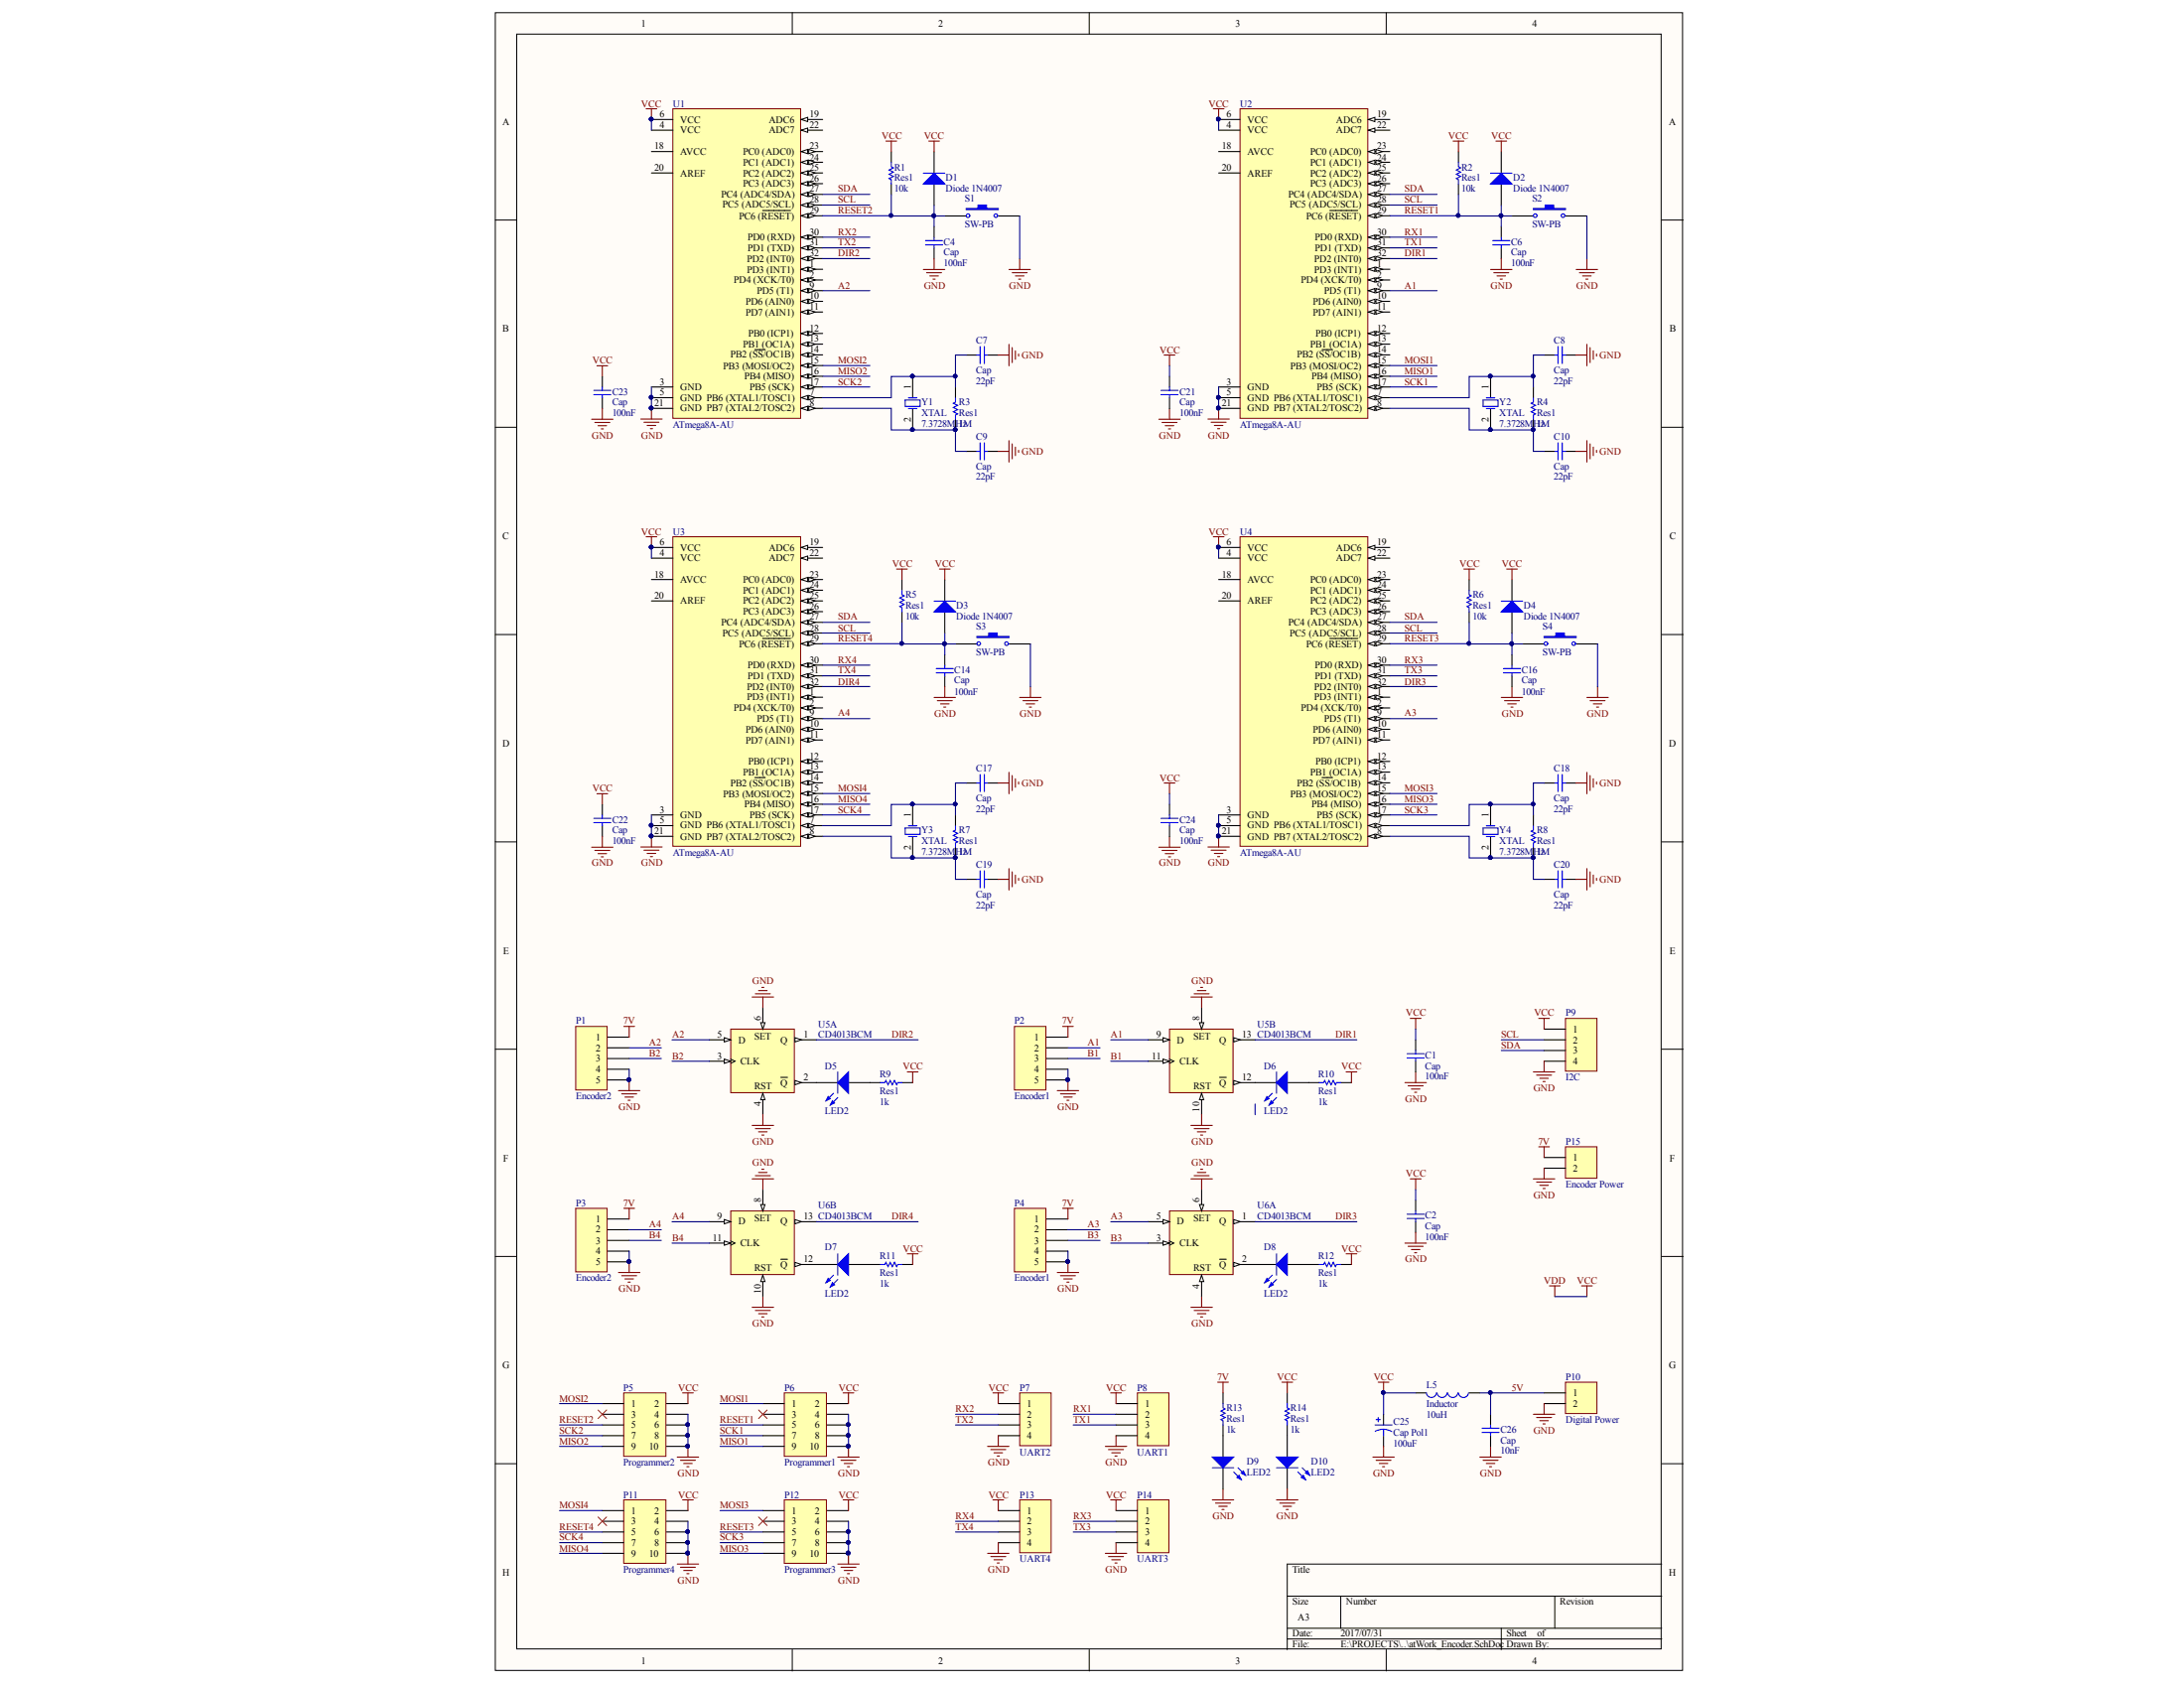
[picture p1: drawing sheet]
# Altium project atWork_Encoder.PrjPcb
1 sheet, 74 parts. Net scope: global (net labels, ports and power ports of the same name join across sheets).
Board file: atWork_Encoder.PcbDoc

## Sheet atWork_Encoder.SchDoc
size A3 portrait

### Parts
C1  Cap  value 100nF  [C1206]
C2  Cap  value 100nF  [C1206]
C4  Cap  value 100nF  [C1206]
C6  Cap  value 100nF  [C1206]
C7  Cap  value 22pF  [C1206]
C8  Cap  value 22pF  [C1206]
C9  Cap  value 22pF  [C1206]
C10  Cap  value 22pF  [C1206]
C14  Cap  value 100nF  [C1206]
C16  Cap  value 100nF  [C1206]
C17  Cap  value 22pF  [C1206]
C18  Cap  value 22pF  [C1206]
C19  Cap  value 22pF  [C1206]
C20  Cap  value 22pF  [C1206]
C21  Cap  value 100nF  [C1206]
C22  Cap  value 100nF  [C1206]
C23  Cap  value 100nF  [C1206]
C24  Cap  value 100nF  [C1206]
C25  Cap Pol1  value 100uF  [CAP-SMD1]
C26  Cap  value 10nF  [C1206]
D1  Diode 1N4007  [DIODE-SMD]
D2  Diode 1N4007  [DIODE-SMD]
D3  Diode 1N4007  [DIODE-SMD]
D4  Diode 1N4007  [DIODE-SMD]
D5  LED2  [3.2X1.6X1.1]
D6  LED2  [3.2X1.6X1.1]
D7  LED2  [3.2X1.6X1.1]
D8  LED2  [3.2X1.6X1.1]
D9  LED2  [3.2X1.6X1.1]
D10  LED2  [3.2X1.6X1.1]
L5  Inductor  value 10uH  [C1206]
P1  Encoder2  [XH5PIN]
P2  Encoder1  [XH5PIN]
P3  Encoder2  [XH5PIN]
P4  Encoder1  [XH5PIN]
P5  Programmer2  [BOX2X5]
P6  Programmer1  [BOX2X5]
P7  UART2  [XH4PIN]
P8  UART1  [XH4PIN]
P9  I2C  [XH4PIN]
P10  Digital Power  [XH2PIN]
P11  Programmer4  [BOX2X5]
P12  Programmer3  [BOX2X5]
P13  UART4  [XH4PIN]
P14  UART3  [XH4PIN]
P15  Encoder Power  [XH2PIN]
R1  Res1  value 10k  [C1206]
R2  Res1  value 10k  [C1206]
R3  Res1  value 1M  [C1206]
R4  Res1  value 1M  [C1206]
R5  Res1  value 10k  [C1206]
R6  Res1  value 10k  [C1206]
R7  Res1  value 1M  [C1206]
R8  Res1  value 1M  [C1206]
R9  Res1  value 1k  [C1206]
R10  Res1  value 1k  [C1206]
R11  Res1  value 1k  [C1206]
R12  Res1  value 1k  [C1206]
R13  Res1  value 1k  [C1206]
R14  Res1  value 1k  [C1206]
S1  SW-PB  [PUSH1]
S2  SW-PB  [PUSH1]
S3  SW-PB  [PUSH1]
S4  SW-PB  [PUSH1]
U1  ATmega8A-AU  [32A_M]
U2  ATmega8A-AU  [32A_M]
U3  ATmega8A-AU  [32A_M]
U4  ATmega8A-AU  [32A_M]
U5  CD4013BCM  [M14A_M]  (parts A,B of 2)
U6  CD4013BCM  [M14A_M]  (parts A,B of 2)
Y1  XTAL  value 7.3728MHz  [XTAL]
Y2  XTAL  value 7.3728MHz  [XTAL]
Y3  XTAL  value 7.3728MHz  [XTAL]
Y4  XTAL  value 7.3728MHz  [XTAL]

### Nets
7V: P1.1 P2.1 P3.1 P4.1 P15.1 R13.2
GND: C1.1 C2.1 C4.1 C6.1 C7.1 C8.1 C9.1 C10.1 C14.1 C16.1 C17.1 C18.1 C19.1 C20.1 C21.1 C22.1 C23.1 C24.1 C25.2 C26.1 D9.2(K) D10.2(K) P1.4 P1.5 P2.4 P2.5 P3.4 P3.5 P4.4 P4.5 P5.4 P5.6 P5.8 P5.10 P6.4 P6.6 P6.8 P6.10 P7.4 P8.4 P9.4 P10.2 P11.4 P11.6 P11.8 P11.10 P12.4 P12.6 P12.8 P12.10 P13.4 P14.4 P15.2 S1.2 S2.2 S3.2 S4.2 U1.3(GND) U1.5(GND) U1.21(GND) U2.3(GND) U2.5(GND) U2.21(GND) U3.3(GND) U3.5(GND) U3.21(GND) U4.3(GND) U4.5(GND) U4.21(GND) U5.4(RST) U5.6(S) U5.7(GND) U5.8(S) U5.10(RST) U6.4(RST) U6.6(S) U6.7(GND) U6.8(S) U6.10(RST)
VCC: C1.2 C2.2 C21.2 C22.2 C23.2 C24.2 C25.1 D1.2(K) D2.2(K) D3.2(K) D4.2(K) L5.2 P5.2 P6.2 P7.1 P8.1 P9.1 P11.2 P12.2 P13.1 P14.1 R1.1 R2.1 R5.1 R6.1 R9.1 R10.1 R11.1 R12.1 R14.2 U1.4(VCC) U1.6(VCC) U2.4(VCC) U2.6(VCC) U3.4(VCC) U3.6(VCC) U4.4(VCC) U4.6(VCC) U5.14(VDD) U6.14(VDD)  [also labelled VDD]
5V: C26.2 L5.1 P10.1
A1: P2.2 U2.9(PD5_(T1)) U5.9(D)
A2: P1.2 U1.9(PD5_(T1)) U5.5(D)
A3: P4.2 U4.9(PD5_(T1)) U6.5(D)
A4: P3.2 U3.9(PD5_(T1)) U6.9(D)
B1: P2.3 U5.11(CLK)
B2: P1.3 U5.3(CLK)
B3: P4.3 U6.3(CLK)
B4: P3.3 U6.11(CLK)
DIR1: U2.32(PD2_(INT0)) U5.13(Q)
DIR2: U1.32(PD2_(INT0)) U5.1(Q)
DIR3: U4.32(PD2_(INT0)) U6.1(Q)
DIR4: U3.32(PD2_(INT0)) U6.13(Q)
MISO1: P6.9 U2.16(PB4_(MISO))
MISO2: P5.9 U1.16(PB4_(MISO))
MISO3: P12.9 U4.16(PB4_(MISO))
MISO4: P11.9 U3.16(PB4_(MISO))
MOSI1: P6.1 U2.15(PB3_(MOSI/OC2))
MOSI2: P5.1 U1.15(PB3_(MOSI/OC2))
MOSI3: P12.1 U4.15(PB3_(MOSI/OC2))
MOSI4: P11.1 U3.15(PB3_(MOSI/OC2))
RESET1: C6.2 D2.1(A) P6.5 R2.2 S2.1 U2.29(PC6_(~{RESET}))
RESET2: C4.2 D1.1(A) P5.5 R1.2 S1.1 U1.29(PC6_(~{RESET}))
RESET3: C16.2 D4.1(A) P12.5 R6.2 S4.1 U4.29(PC6_(~{RESET}))
RESET4: C14.2 D3.1(A) P11.5 R5.2 S3.1 U3.29(PC6_(~{RESET}))
RX1: P8.2 U2.30(PD0_(RXD))
RX2: P7.2 U1.30(PD0_(RXD))
RX3: P14.2 U4.30(PD0_(RXD))
RX4: P13.2 U3.30(PD0_(RXD))
SCK1: P6.7 U2.17(PB5_(SCK))
SCK2: P5.7 U1.17(PB5_(SCK))
SCK3: P12.7 U4.17(PB5_(SCK))
SCK4: P11.7 U3.17(PB5_(SCK))
SCL: P9.2 U1.28(PC5_(ADC5/SCL)) U2.28(PC5_(ADC5/SCL)) U3.28(PC5_(ADC5/SCL)) U4.28(PC5_(ADC5/SCL))
SDA: P9.3 U1.27(PC4_(ADC4/SDA)) U2.27(PC4_(ADC4/SDA)) U3.27(PC4_(ADC4/SDA)) U4.27(PC4_(ADC4/SDA))
TX1: P8.3 U2.31(PD1_(TXD))
TX2: P7.3 U1.31(PD1_(TXD))
TX3: P14.3 U4.31(PD1_(TXD))
TX4: P13.3 U3.31(PD1_(TXD))
NetC7_2: C7.2 R3.2 U1.7(PB6_(XTAL1/TOSC1)) Y1.1(OSC1)
NetC8_2: C8.2 R4.2 U2.7(PB6_(XTAL1/TOSC1)) Y2.1(OSC1)
NetC9_2: C9.2 R3.1 U1.8(PB7_(XTAL2/TOSC2)) Y1.2(OSC2)
NetC10_2: C10.2 R4.1 U2.8(PB7_(XTAL2/TOSC2)) Y2.2(OSC2)
NetC17_2: C17.2 R7.2 U3.7(PB6_(XTAL1/TOSC1)) Y3.1(OSC1)
NetC18_2: C18.2 R8.2 U4.7(PB6_(XTAL1/TOSC1)) Y4.1(OSC1)
NetC19_2: C19.2 R7.1 U3.8(PB7_(XTAL2/TOSC2)) Y3.2(OSC2)
NetC20_2: C20.2 R8.1 U4.8(PB7_(XTAL2/TOSC2)) Y4.2(OSC2)
NetD5_1: D5.1(A) R9.2
NetD5_2: D5.2(K) U5.2(~{Q})
NetD6_1: D6.1(A) R10.2
NetD6_2: D6.2(K) U5.12(~{Q})
NetD7_1: D7.1(A) R11.2
NetD7_2: D7.2(K) U6.12(~{Q})
NetD8_1: D8.1(A) R12.2
NetD8_2: D8.2(K) U6.2(~{Q})
NetD9_1: D9.1(A) R13.1
NetD10_1: D10.1(A) R14.1

Not connected (* = marked no-connect by the designer): P5 3*; P6 3*; P11 3*; P12 3*; U1 1(PD3_(INT1)) 2(PD4_(XCK/T0)) 10(PD6_(AIN0)) 11(PD7_(AIN1)) 12(PB0_(ICP1)) 13(PB1_(OC1A)) 14(PB2_(~{SS}/OC1B)) 18(AVCC) 19(ADC6) 20(AREF) 22(ADC7) 23(PC0_(ADC0)) 24(PC1_(ADC1)) 25(PC2_(ADC2)) 26(PC3_(ADC3)); U2 1(PD3_(INT1)) 2(PD4_(XCK/T0)) 10(PD6_(AIN0)) 11(PD7_(AIN1)) 12(PB0_(ICP1)) 13(PB1_(OC1A)) 14(PB2_(~{SS}/OC1B)) 18(AVCC) 19(ADC6) 20(AREF) 22(ADC7) 23(PC0_(ADC0)) 24(PC1_(ADC1)) 25(PC2_(ADC2)) 26(PC3_(ADC3)); U3 1(PD3_(INT1)) 2(PD4_(XCK/T0)) 10(PD6_(AIN0)) 11(PD7_(AIN1)) 12(PB0_(ICP1)) 13(PB1_(OC1A)) 14(PB2_(~{SS}/OC1B)) 18(AVCC) 19(ADC6) 20(AREF) 22(ADC7) 23(PC0_(ADC0)) 24(PC1_(ADC1)) 25(PC2_(ADC2)) 26(PC3_(ADC3)); U4 1(PD3_(INT1)) 2(PD4_(XCK/T0)) 10(PD6_(AIN0)) 11(PD7_(AIN1)) 12(PB0_(ICP1)) 13(PB1_(OC1A)) 14(PB2_(~{SS}/OC1B)) 18(AVCC) 19(ADC6) 20(AREF) 22(ADC7) 23(PC0_(ADC0)) 24(PC1_(ADC1)) 25(PC2_(ADC2)) 26(PC3_(ADC3))
